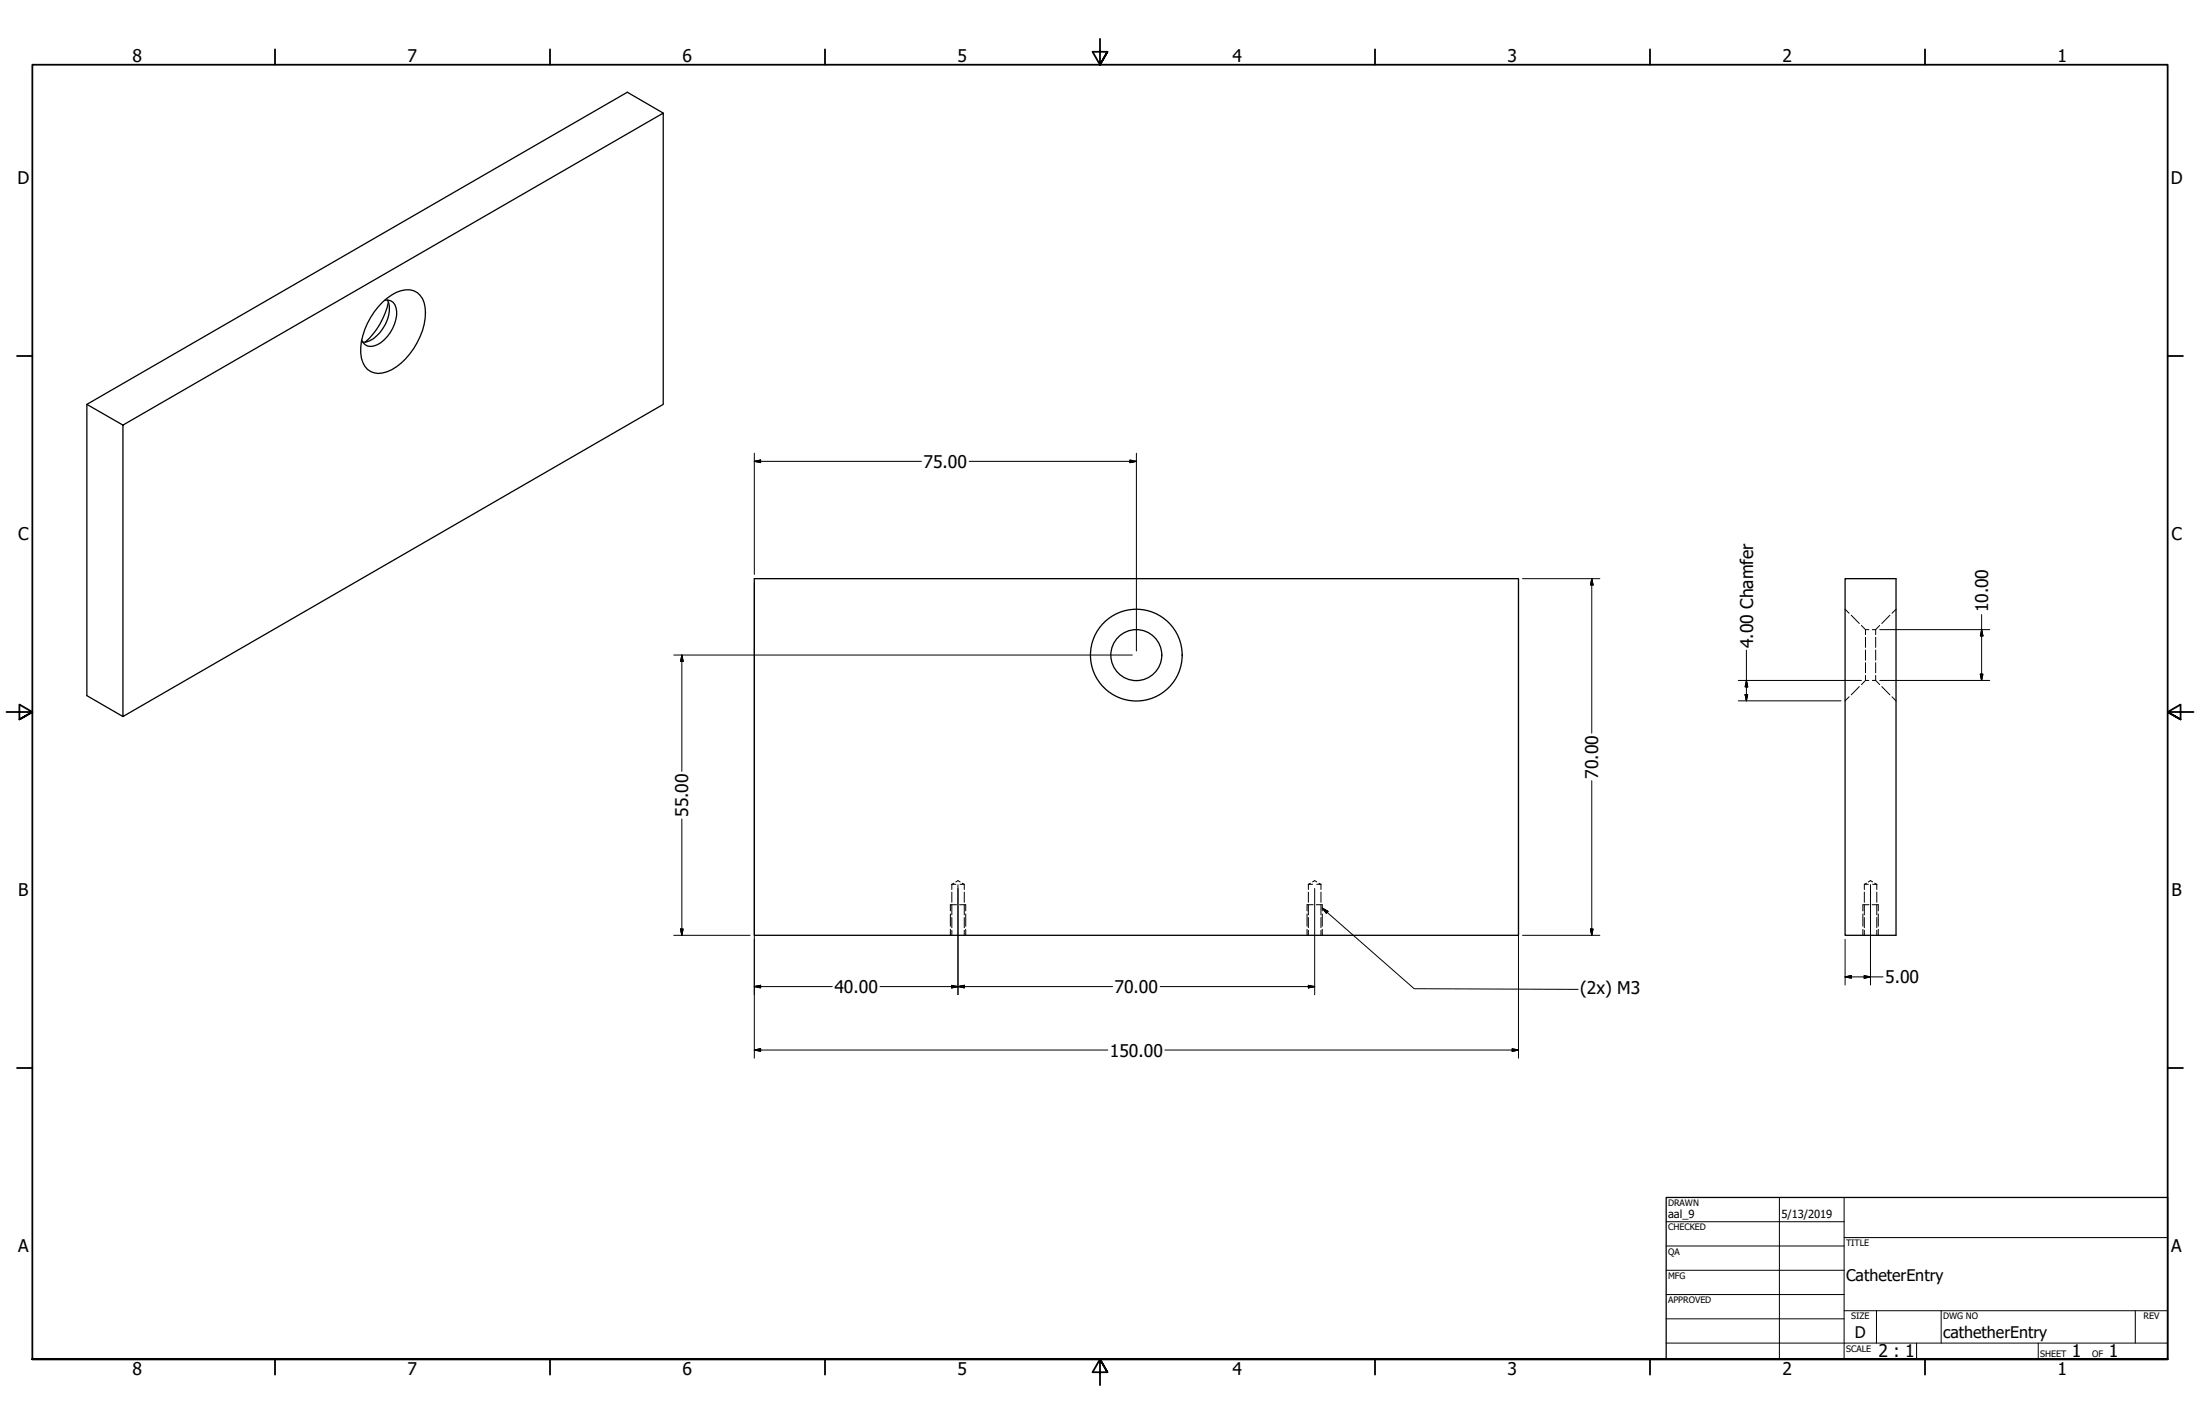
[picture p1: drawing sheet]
<svg xmlns="http://www.w3.org/2000/svg" width="864mm" height="559mm" viewBox="0 0 864 559" stroke-linecap="round" stroke-linejoin="round" font-family="sans-serif">
<!-- layer: Visible (ANSI) -->
<g fill="none" stroke="#000" stroke-width=".51">
<path d="M260.3 44.4l-14-8.2-212.2 122.5v114.3l14.2 8.2M150.2 118.6a14.1 14.1 0 0 1 10.7-4.9 7.2 7.2 0 0 1 6 7 27.4 27.4 0 0 1-13 24.3 7.7 7.7 0 0 1-10.7-1.3 14.9 14.9 0 0 1-.8-12 30 30 0 0 1 7.8-13.1zM151.1 117.8a3.9 3.9 0 0 1 4.6 4.4 14.6 14.6 0 0 1-8.9 13.6 3.7 3.7 0 0 1-4.8-2.3M152 117.7a10.9 10.9 0 0 1-1.7 11.2 9.9 9.9 0 0 1-7.9 5.4M152.5 118.6a29.3 29.3 0 0 1-9.1 15.6M34.1 158.7l14.2 8.1M48.3 166.8l212-122.4v114.3l-212 122.5zM296.1 227.1h300v139.9h-300zM724.3 227.1h20v139.9h-20z"/>
<circle cx="446.1" cy="257.1" r="18"/>
<circle cx="446.1" cy="257.1" r="10"/>
</g>
<!-- layer: Hidden (ANSI) -->
<g fill="none" stroke="#000" stroke-width=".39">
<path d="M724.3 239.1l1.6 1.6M744.3 239.1l-1.6 1.6M726.7 241.4l3.2 3.3M730.7 245.4l1.6 1.7M732.3 247.1v1.9M732.3 250.1v4M732.3 255.1v4M732.3 247.1h1.3M734.9 247.1h1.4M736.3 250.1v4M736.3 255.1v4M737.9 245.4l-1.6 1.7v1.9"/>
<path d="M741.9 241.4l-3.2 3.3M725.9 273.4l-1.6 1.6M729.9 269.4l-3.2 3.3M732.3 260v4M732.3 265v2M732.3 267l-1.6 1.7M732.3 267h1.3M734.9 267h1.4M736.3 260v4M736.3 265v2M736.3 267l1.6 1.7M738.7 269.4l3.2 3.3"/>
<path d="M742.7 273.4l1.6 1.6M373.1 355h2.4M373.6 347h1.6M373.6 347v2.1M373.6 350.1v4M373.6 355v4M374.5 346.6l-.9 .4M375.2 346.1l.8-.5 .9 .5M376.7 355h2.4M376.9 347h1.6M377.7 346.6l.8 .4M378.5 347v2.1"/>
<path d="M378.5 350.1v4M378.5 355v4M513.1 355h2.4M513.6 347h1.6M513.6 347v2.1M513.6 350.1v4M513.6 355v4M514.4 346.6l-.8 .4M515.2 346.1l.9-.5 .8 .5M516.7 355h2.3M516.9 347h1.6M517.7 346.6l.8 .4"/>
<path d="M518.5 347v2.1M518.5 350.1v4M518.5 355v4M731.3 355h2.4M731.8 347h1.6M731.8 347v2.1M731.8 350.1v4M731.8 355v4M732.7 346.6l-.9 .4M733.4 346.1l.9-.5 .8 .5M734.9 355h2.4M735.1 347h1.6"/>
<path d="M735.9 346.6l.8 .4M736.7 347v2.1M736.7 350.1v4M736.7 355v4M373.6 360v4M373.6 365.1v1.9M378.5 360v4M378.5 365.1v1.9M513.6 360v4M513.6 365.1v1.9M518.5 360v4M518.5 365.1v1.9"/>
<path d="M731.8 360v4M731.8 365.1v1.9M736.7 360v4M736.7 365.1v1.9"/>
</g>
<!-- layer: Hidden Narrow (ANSI) -->
<g fill="none" stroke="#000" stroke-width=".39">
<path d="M373.1 355v2.4M373.1 358.6v4.9M379.1 355v2.4M379.1 358.6v4.9M513.1 355v2.4M513.1 358.6v4.9M519 355v2.4M519 358.6v4.9M731.3 355v2.4M731.3 358.6v4.9M737.3 355v2.4M737.3 358.6v4.9"/>
<path d="M373.1 364.7v2.3M379.1 364.7v2.3M513.1 364.7v2.3M519 364.7v2.3M731.3 364.7v2.3M737.3 364.7v2.3"/>
</g>
<!-- layer: Border (ANSI) -->
<g fill="none" stroke="#000" stroke-width=".7">
<path d="M107.9 19.4v6M215.9 19.4v6M323.8 19.4v6M431.8 15.2v10.2l-2.9-5.1h5.8l-2.9 5.1 2.9-5.1M539.8 19.4v6M647.7 19.4v6M755.6 19.4v6M6.7 139.7h6M850.9 139.7h6M2.5 279.4h10.2l-5.1-2.9v5.8l5.1-2.9-5.1 2.9M861.1 279.4h-10.2l5.1-2.9v5.8l-5.1-2.9 5.1 2.9M6.7 419.1h6"/>
<path d="M850.9 419.1h6M12.7 533.4v-508h838.2v508h-838.2h838.2M107.9 533.4v6M215.9 533.4v6M323.8 533.4v6M434.7 538.5l-2.9-5.1 2.9 5.1h-5.8l2.9-5.1v10.2M539.8 533.4v6M647.7 533.4v6M755.6 533.4v6"/>
</g>
<!-- layer: Title (ANSI) -->
<g fill="none" stroke="#000" stroke-width=".39">
<path d="M654 479.4h69.9M698.5 469.9v63.5M723.9 469.9v63.5M654 488.9h69.9M654 498.5h69.9M723.9 485.6h127M654 508h69.9M654 517.5h69.9M723.9 514.3h127M736.6 514.3v12.7M762 514.3v12.7M838.2 514.3v12.7"/>
<path d="M654 527h196.9M752.3 527v6.4M800.1 527v6.4"/>
</g>
<path d="M654 469.9h196.9v63.5h-196.9z" fill="none" stroke="#000" stroke-width=".51"/>
<!-- layer: Dimension (ANSI) -->
<g fill="none" stroke="#000" stroke-width=".39">
<path d="M296.1 177.9v47.5M446.1 177.9v77.6M296.1 181l2.5-.5v1zM296.1 181h65.6M380.4 181h65.7M443.5 180.5l2.6 .5-2.6 .5zM296.1 228.7v186.5M596.1 228.7v186.5M597.7 227.1h30.3M624.8 227.1l.5 2.5h-1zM624.8 227.1v60.6M264.5 257h180"/>
<path d="M267.7 257l.5 2.5h-1.1zM267.7 257v45.7M685.5 255.1v19.9M737.9 247.1h43.1M777.9 247.1l.5 2.5h-1zM777.9 241.2v25.8M682.4 267h48.3M682.4 275h40.3M685 272.5h1.1l-.6 2.5zM685.5 267l.6 2.6h-1.1zM737.9 267h43.1M777.4 264.5h1l-.5 2.5z"/>
<path d="M624.8 306.4v60.6M267.7 321.4v45.6M376 347.2v43.1M516.1 348.7v41.6M734.3 347.2v39.3M264.5 367h29.9M267.1 364.6h1.1l-.5 2.4zM597.7 367h30.3M624.3 364.6h1l-.5 2.4zM724.3 368.6v17.9M296.1 387.2l2.5-.5v1zM296.1 387.2h30.6"/>
<path d="M345.4 387.2h91.4M373.6 386.7l2.4 .5-2.4 .5zM376 387.2l2.6-.5v1zM455.4 387.2h60.7M513.6 386.7l2.5 .5-2.5 .5zM724.3 383.3l2.5-.5v1.1zM724.3 383.3h14.9M731.8 382.8l2.5 .5-2.5 .6zM296.1 412.1l2.5-.6v1.1zM296.1 412.1h138.7M457.3 412.1h138.8M593.6 411.5l2.5 .6-2.5 .5z"/>
</g>
<g fill="#000" stroke="#000" stroke-width=".39">
<path d="M296.1 181l2.5-.5zM296.1 181l2.5-.5v1zM443.5 181.5l2.6-.5zM443.5 180.5l2.6 .5-2.6 .5zM624.8 227.1l.5 2.5zM624.8 227.1l.5 2.5h-1zM267.7 257l.5 2.5zM267.7 257l.5 2.5h-1.1zM777.9 247.1l.5 2.5zM777.9 247.1l.5 2.5h-1zM685 272.5l.5 2.5zM685 272.5h1.1l-.6 2.5z"/>
<path d="M685.5 267l.6 2.6zM685.5 267l.6 2.6h-1.1zM777.4 264.5l.5 2.5zM777.4 264.5h1l-.5 2.5zM267.1 364.6l.6 2.4zM267.1 364.6h1.1l-.5 2.4zM624.3 364.6l.5 2.4zM624.3 364.6h1l-.5 2.4zM296.1 387.2l2.5-.5zM296.1 387.2l2.5-.5v1zM373.6 387.7l2.4-.5zM373.6 386.7l2.4 .5-2.4 .5z"/>
<path d="M376 387.2l2.6-.5zM376 387.2l2.6-.5v1zM513.6 387.7l2.5-.5zM513.6 386.7l2.5 .5-2.5 .5zM724.3 383.3l2.5-.5zM724.3 383.3l2.5-.5v1.1zM731.8 383.9l2.5-.6zM731.8 382.8l2.5 .5-2.5 .6zM296.1 412.1l2.5-.6zM296.1 412.1l2.5-.6v1.1zM593.6 412.6l2.5-.5zM593.6 411.5l2.5 .6-2.5 .5z"/>
</g>
<!-- layer: Symbol (ANSI) -->
<path d="M519 356.4l2.3 1.2-.7 .8zM519 356.4l36.1 31.6 64.4 .2" fill="none" stroke="#000" stroke-width=".39"/>
<path d="M519 356.4l2.3 1.2zM519 356.4l2.3 1.2-.7 .8z" fill="#000" stroke="#000" stroke-width=".39"/>
<g font-size="6.9">
<text x="52.1" y="24.4">8</text>
<text x="160" y="24.4">7</text>
<text x="268" y="24.4">6</text>
<text x="375.9" y="24.4">5</text>
<text x="483.9" y="24.4">4</text>
<text x="591.8" y="24.4">3</text>
<text x="699.8" y="24.4">2</text>
<text x="807.7" y="24.4">1</text>
<text x="6.9" y="72.3">D</text>
<text x="852.1" y="72.3">D</text>
<text x="362.5" y="183.6">75.00</text>
<text x="7.1" y="212">C</text>
<text x="852.4" y="212">C</text>
<text x="780.4" y="240.3" transform="rotate(-90 780.4 240.3)">10.00</text>
<text x="688.2" y="254.4" transform="rotate(-90 688.2 254.4)">4.00 Chamfer</text>
<text x="627.3" y="305.6" transform="rotate(-90 627.3 305.6)">70.00</text>
<text x="270.2" y="320.6" transform="rotate(-90 270.2 320.6)">55.00</text>
<text x="7.2" y="351.7">B</text>
<text x="852.4" y="351.7">B</text>
<text x="327.5" y="389.7">40.00</text>
<text x="437.5" y="389.7">70.00</text>
<text x="740" y="385.8">5.00</text>
<text x="620.3" y="390.2">(2x) M3</text>
<text x="435.7" y="414.6">150.00</text>
<text x="7.1" y="491.4">A</text>
<text x="852.3" y="491.4">A</text>
<text x="737.4" y="532.6">2 : 1</text>
<text x="813.2" y="532.6">1</text>
<text x="827.8" y="532.6">1</text>
<text x="52.1" y="539.4">8</text>
<text x="160" y="539.4">7</text>
<text x="268" y="539.4">6</text>
<text x="375.9" y="539.4">5</text>
<text x="483.9" y="539.4">4</text>
<text x="591.8" y="539.4">3</text>
<text x="699.8" y="539.4">2</text>
<text x="807.7" y="539.4">1</text>
</g>
<g font-size="6.3">
<text x="724.7" y="502.9">CatheterEntry</text>
<text x="728.1" y="524.9">D</text>
<text x="762.8" y="525">cathetherEntry</text>
</g>
<g font-size="4.4">
<text x="654.8" y="478">aal_9</text>
<text x="699.3" y="478">5/13/2019</text>
</g>
<g font-size="3.5">
<text x="654.8" y="473.2">DRAWN</text>
<text x="654.8" y="482.8">CHECKED</text>
<text x="724.7" y="488.9">TITLE</text>
<text x="654.8" y="492.3">QA</text>
<text x="654.8" y="501.8">MFG</text>
<text x="654.8" y="511.4">APPROVED</text>
<text x="726.7" y="517.7">SIZE</text>
<text x="762.8" y="517.7">DWG NO</text>
<text x="841.4" y="517.7">REV</text>
<text x="724.7" y="530.4">SCALE</text>
<text x="800.9" y="532.6">SHEET</text>
<text x="821.3" y="532.6">OF</text>
</g>
</svg>
